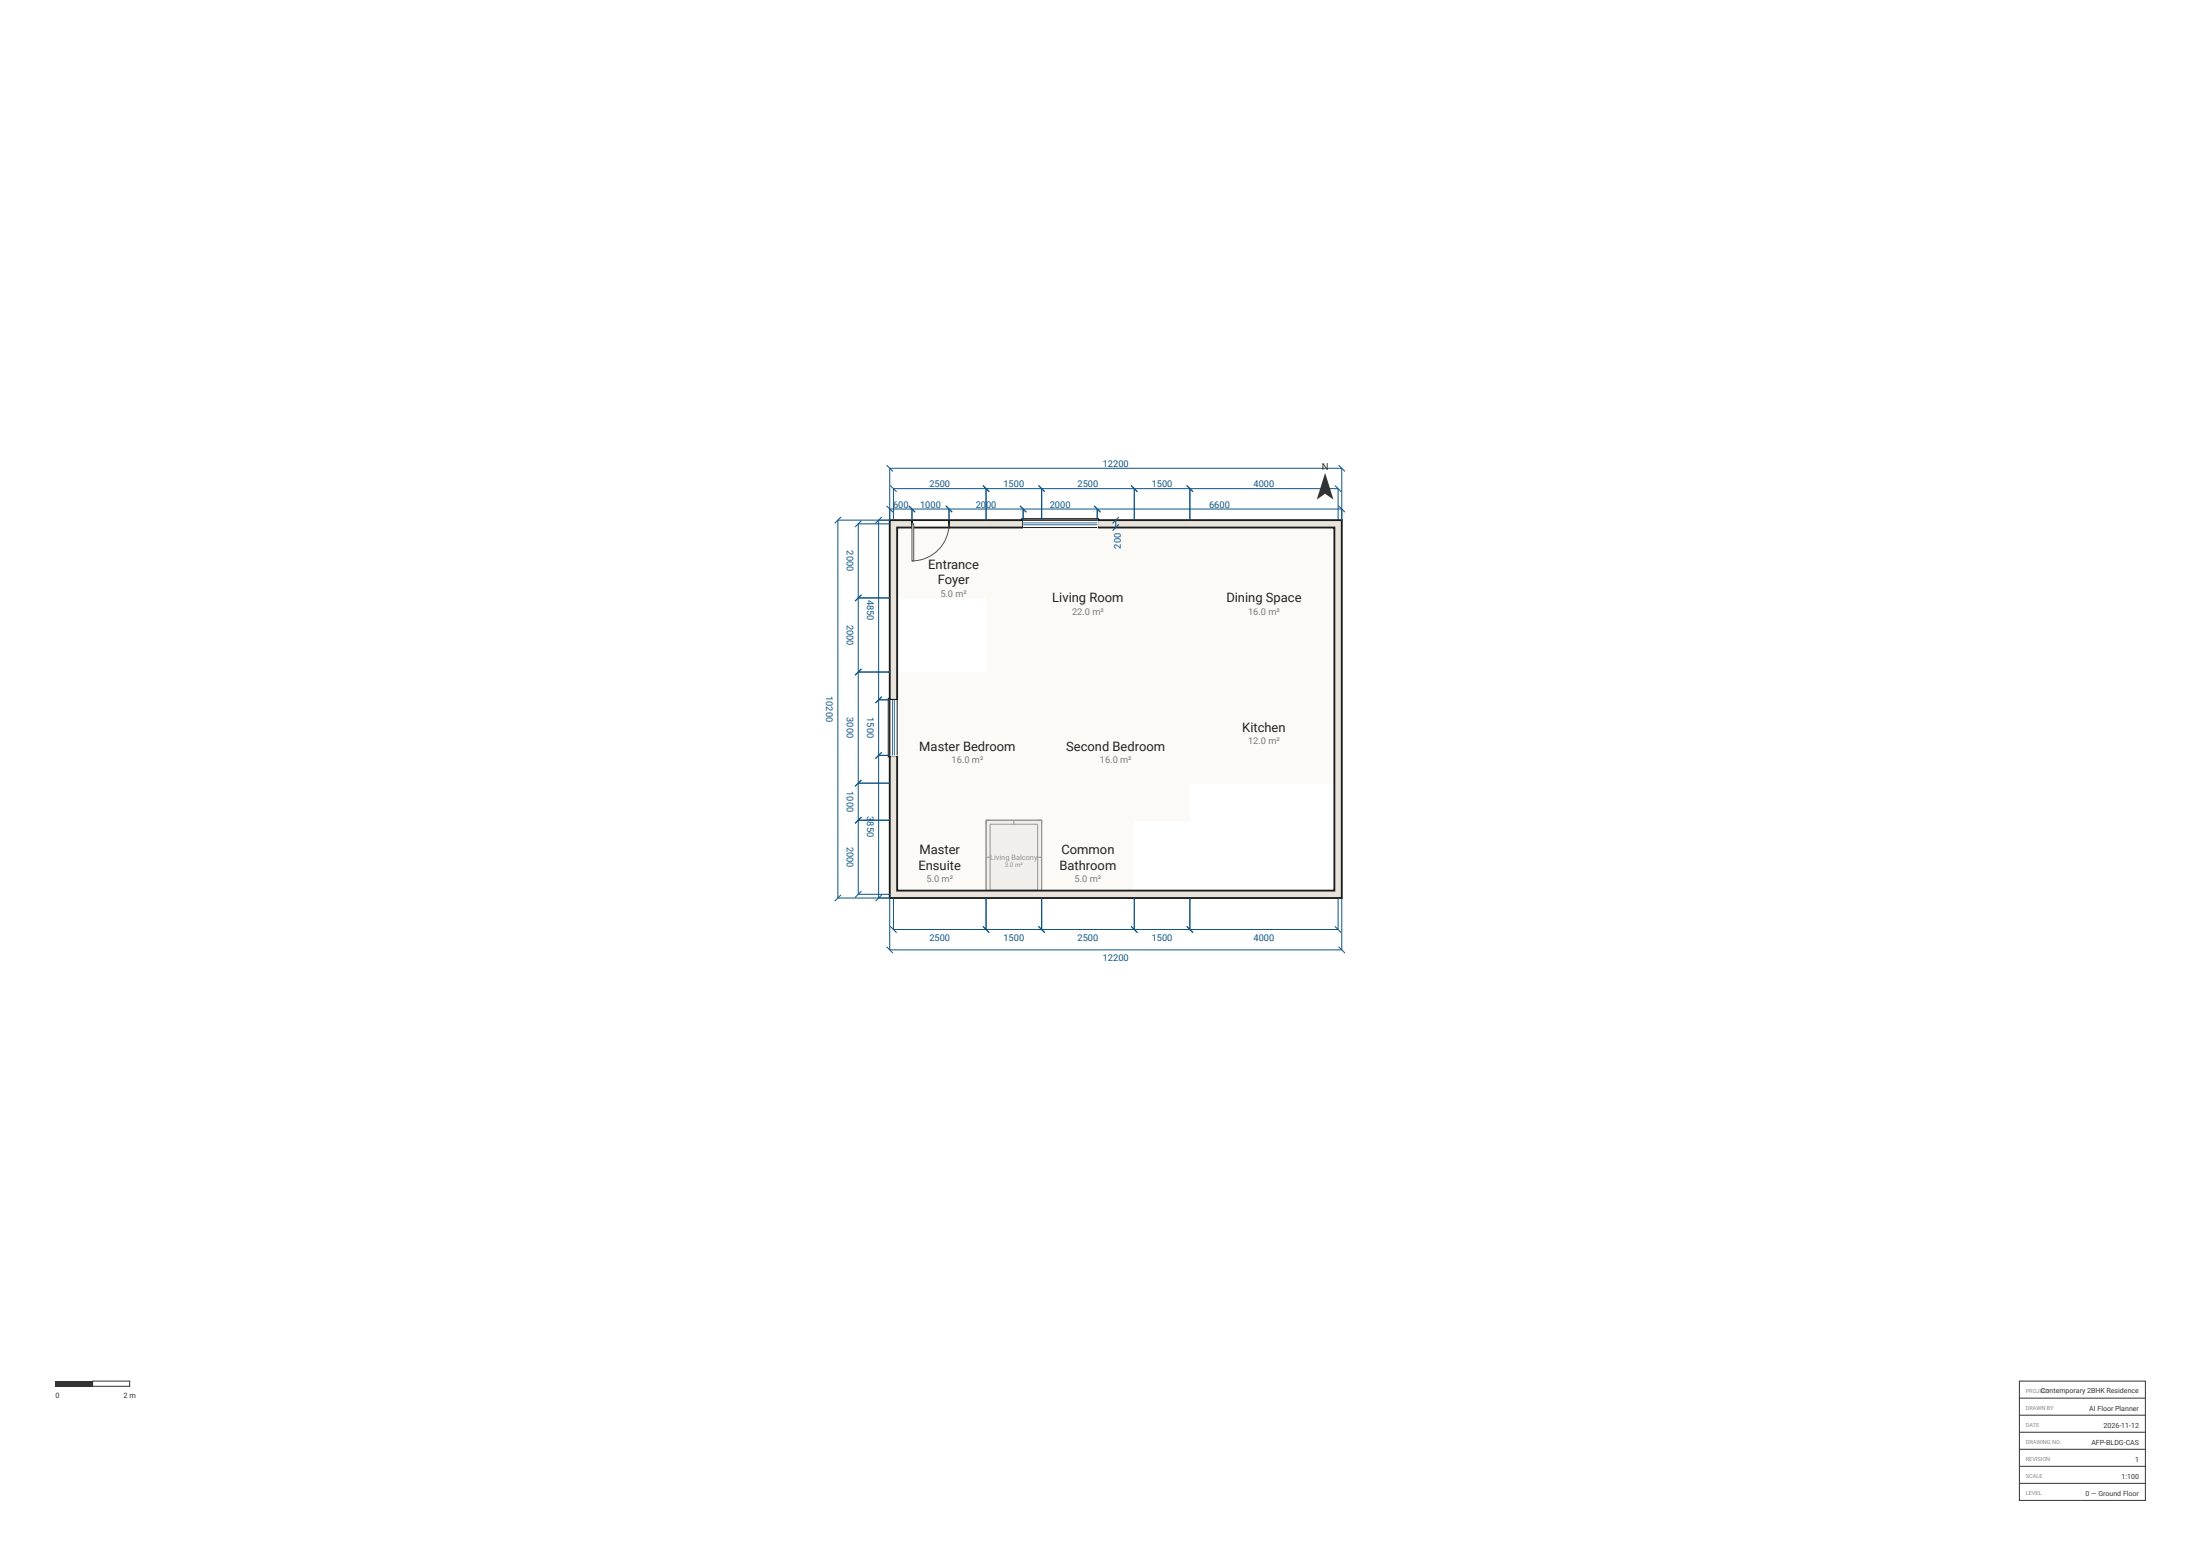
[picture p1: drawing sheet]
<svg xmlns="http://www.w3.org/2000/svg" width="594mm" height="420mm" viewBox="0 0 594 420" stroke-linecap="round" stroke-linejoin="round" font-family="sans-serif">
<g fill="#fbfaf7">
<path d="M241.1 141.4h25v20h-25z"/>
<path d="M266.1 141.4h55v40h-55z"/>
<path d="M321.1 141.4h40v40h-40z"/>
<path d="M321.1 181.4h40v30h-40z"/>
<path d="M241.1 181.4h40v40h-40z"/>
<path d="M241.1 221.4h25v20h-25z"/>
<path d="M281.1 181.4h40v40h-40z"/>
<path d="M281.1 221.4h25v20h-25z"/>
</g>
<path d="M266.1 221.4h15v20h-15z" fill="#f1efeb"/>
<path d="M266.1 221.4h15v20h-15zM266.1 231.4h1.1M267.2 222.5h12.8v17.8h-12.8zM273.6 221.4v1.1M280 231.4h1.1M273.6 240.3v1.1" fill="none" stroke="#9a9488" stroke-width=".27"/>
<path d="M240.1 140.4h6v2h-4v46.5h-2zM296.1 140.4h66v102h-122v-38.5h2v36.5h118v-98h-64zM256.1 140.4h20v2h-20z" fill="#e9e4db"/>
<path d="M240.1 140.4h6v2h-4v46.5h-2zM246.1 140.4h10v2h-10zM256.1 140.4h20v2h-20zM296.1 140.4h66v102h-122v-38.5h2v36.5h118v-98h-64z" fill="none" stroke="#1b1b1b" stroke-width=".5"/>
<path d="M246.1 141.4h.5v10h-.5z" fill="#fff" stroke="#555" stroke-width=".27"/>
<path d="M256.1 141.4a10 10 0 0 1-10 10" fill="none" stroke="#555" stroke-width=".27"/>
<path d="M276.1 139.9h20v3h-20z" fill="#fff"/>
<path d="M275.7 140h20.8v.4h-20.8zM276.1 142.4h20M276.1 140.4h20" fill="none" stroke="#1b1b1b" stroke-width=".27"/>
<path d="M276.1 141.6h20M276.1 141.1h20" fill="none" stroke="#3a6ea5" stroke-width=".27"/>
<path d="M239.6 188.9h3v15h-3z" fill="#fff"/>
<path d="M239.7 188.5h.4v15.8h-.4zM240.1 188.9v15M242.1 188.9v15" fill="none" stroke="#1b1b1b" stroke-width=".27"/>
<path d="M240.9 188.9v15M241.4 188.9v15" fill="none" stroke="#3a6ea5" stroke-width=".27"/>
<g fill="none" stroke="#0e5484" stroke-width=".27">
<path d="M227 139.5l-1.7 1.7M238 139.5l-1.7 1.7M239.3 136.5l1.7 1.7M239.3 125.5l1.7 1.7M240.1 137.4h122M240.3 131l1.7 1.7M245.3 136.5l1.7 1.7M246.1 137.4v3M255.3 136.5l1.7 1.7M256.1 137.4v3M265.3 131l1.7 1.7M266.1 131.9v8.5"/>
<path d="M275.3 136.5l1.7 1.7M276.1 137.4v3M280.3 131l1.7 1.7M281.1 131.9v8.5M295.3 136.5l1.7 1.7M296.1 137.4v3M302 139.5l-1.7 1.7M305.3 131l1.7 1.7M306.1 131.9v8.5M320.3 131l1.7 1.7M321.1 131.9v8.5M360.3 131l1.7 1.7"/>
<path d="M361.3 136.5l1.7 1.7M361.3 125.5l1.7 1.7M232.5 140.5l-1.7 1.7M237.1 140.4v102M240.1 141.4h-8.5v100h8.5M241.1 140.4v-8.5h120v8.5M301.1 140.4v2M302 141.5l-1.7 1.7M362.1 140.4v-14h-122v14h-14v102h14v14h122v-14M231.6 161.4h8.5M232.5 160.5l-1.7 1.7M231.6 181.4h8.5"/>
<path d="M232.5 180.5l-1.7 1.7M237.1 188.9h3M238 188l-1.7 1.7M231.6 211.4h8.5M232.5 210.5l-1.7 1.7M237.1 203.9h3M238 203l-1.7 1.7M231.6 221.4h8.5M232.5 220.5l-1.7 1.7M227 241.5l-1.7 1.7M232.5 240.5l-1.7 1.7M238 241.5l-1.7 1.7"/>
<path d="M239.3 255.5l1.7 1.7M240.3 250l1.7 1.7M241.1 242.4v8.5h120v-8.5M265.3 250l1.7 1.7M266.1 242.4v8.5M280.3 250l1.7 1.7M281.1 242.4v8.5M305.3 250l1.7 1.7M306.1 242.4v8.5M320.3 250l1.7 1.7M321.1 242.4v8.5M360.3 250l1.7 1.7"/>
<path d="M361.3 255.5l1.7 1.7"/>
</g>
<g fill="#333">
<path d="M357.6 127.6l2.3 7.2-2.3-1.5-2.2 1.5z"/>
<path d="M15 372.8h10v1.4h-10z"/>
</g>
<path d="M25 372.8h10v1.4h-10zM545 372.8h34v32.2h-34zM545 377.4h34M545 382h34M545 386.6h34M545 391.2h34M545 395.8h34M545 400.4h34" fill="none" stroke="#333" stroke-width=".27"/>
<g font-size="3.5" fill="#222">
<text x="250.5" y="153.5">Entrance</text>
<text x="253.1" y="157.7">Foyer</text>
<text x="284" y="162.6">Living Room</text>
<text x="331" y="162.6">Dining Space</text>
<text x="335.3" y="197.6">Kitchen</text>
<text x="248.1" y="202.6">Master Bedroom</text>
<text x="287.7" y="202.6">Second Bedroom</text>
<text x="248.1" y="230.5">Master</text>
<text x="286.5" y="230.5">Common</text>
<text x="247.9" y="234.7">Ensuite</text>
<text x="285.9" y="234.7">Bathroom</text>
</g>
<text font-size="2.6" fill="#333" x="356.7" y="127">N</text>
<g font-size="2.5" fill="#0e5484">
<text x="250.8" y="131.5">2500</text>
<text x="270.8" y="131.5">1500</text>
<text x="290.8" y="131.5">2500</text>
<text x="297.6" y="126">12200</text>
<text x="310.8" y="131.5">1500</text>
<text x="338.3" y="131.5">4000</text>
<text x="241" y="137">600</text>
<text x="248.3" y="137">1000</text>
<text x="263.3" y="137">2000</text>
<text x="283.3" y="137">2000</text>
<text x="326.3" y="137">6600</text>
<text x="228.5" y="148.6" transform="rotate(90 228.5 148.6)">2000</text>
<text x="302.5" y="148.1" transform="rotate(-90 302.5 148.1)">200</text>
<text x="234" y="161.8" transform="rotate(90 234 161.8)">4850</text>
<text x="228.5" y="168.6" transform="rotate(90 228.5 168.6)">2000</text>
<text x="223" y="187.9" transform="rotate(90 223 187.9)">10200</text>
<text x="228.5" y="193.6" transform="rotate(90 228.5 193.6)">3000</text>
<text x="234" y="193.6" transform="rotate(90 234 193.6)">1500</text>
<text x="228.5" y="213.6" transform="rotate(90 228.5 213.6)">1000</text>
<text x="234" y="220.3" transform="rotate(90 234 220.3)">3850</text>
<text x="228.5" y="228.6" transform="rotate(90 228.5 228.6)">2000</text>
<text x="250.8" y="254">2500</text>
<text x="270.8" y="254">1500</text>
<text x="290.8" y="254">2500</text>
<text x="310.8" y="254">1500</text>
<text x="338.3" y="254">4000</text>
<text x="297.6" y="259.5">12200</text>
</g>
<g font-size="2.5" fill="#7a7a7a">
<text x="253.8" y="161">5.0 m²</text>
<text x="289.3" y="165.9">22.0 m²</text>
<text x="336.8" y="165.9">16.0 m²</text>
<text x="336.8" y="200.9">12.0 m²</text>
<text x="256.8" y="205.9">16.0 m²</text>
<text x="296.8" y="205.9">16.0 m²</text>
<text x="250" y="238">5.0 m²</text>
<text x="290" y="238">5.0 m²</text>
</g>
<text font-size="2" fill="#9a9488" x="267.2" y="232.1">Living Balcony</text>
<g font-size="2" fill="#333">
<text x="15" y="377.3">0</text>
<text x="33.3" y="377.3">2 m</text>
</g>
<g font-size="1.9" fill="#333">
<text x="550.8" y="376.1">Contemporary 2BHK Residence</text>
<text x="563.8" y="380.7">AI Floor Planner</text>
<text x="564.4" y="389.9">AFP-BLDG-CAS</text>
<text x="567.7" y="385.3">2026-11-12</text>
<text x="576.2" y="394.5">1</text>
<text x="572.6" y="399.1">1:100</text>
<text x="562.8" y="403.7">0 — Ground Floor</text>
</g>
<text font-size="1.7" fill="#9a9488" x="271.2" y="234.1">3.0 m²</text>
<g font-size="1.5" fill="#888">
<text x="546.7" y="375.9">PROJECT</text>
<text x="546.7" y="380.5">DRAWN BY</text>
<text x="546.7" y="385.1">DATE</text>
<text x="546.7" y="389.7">DRAWING NO.</text>
<text x="546.7" y="394.3">REVISION</text>
<text x="546.7" y="398.9">SCALE</text>
<text x="546.7" y="403.5">LEVEL</text>
</g>
</svg>
